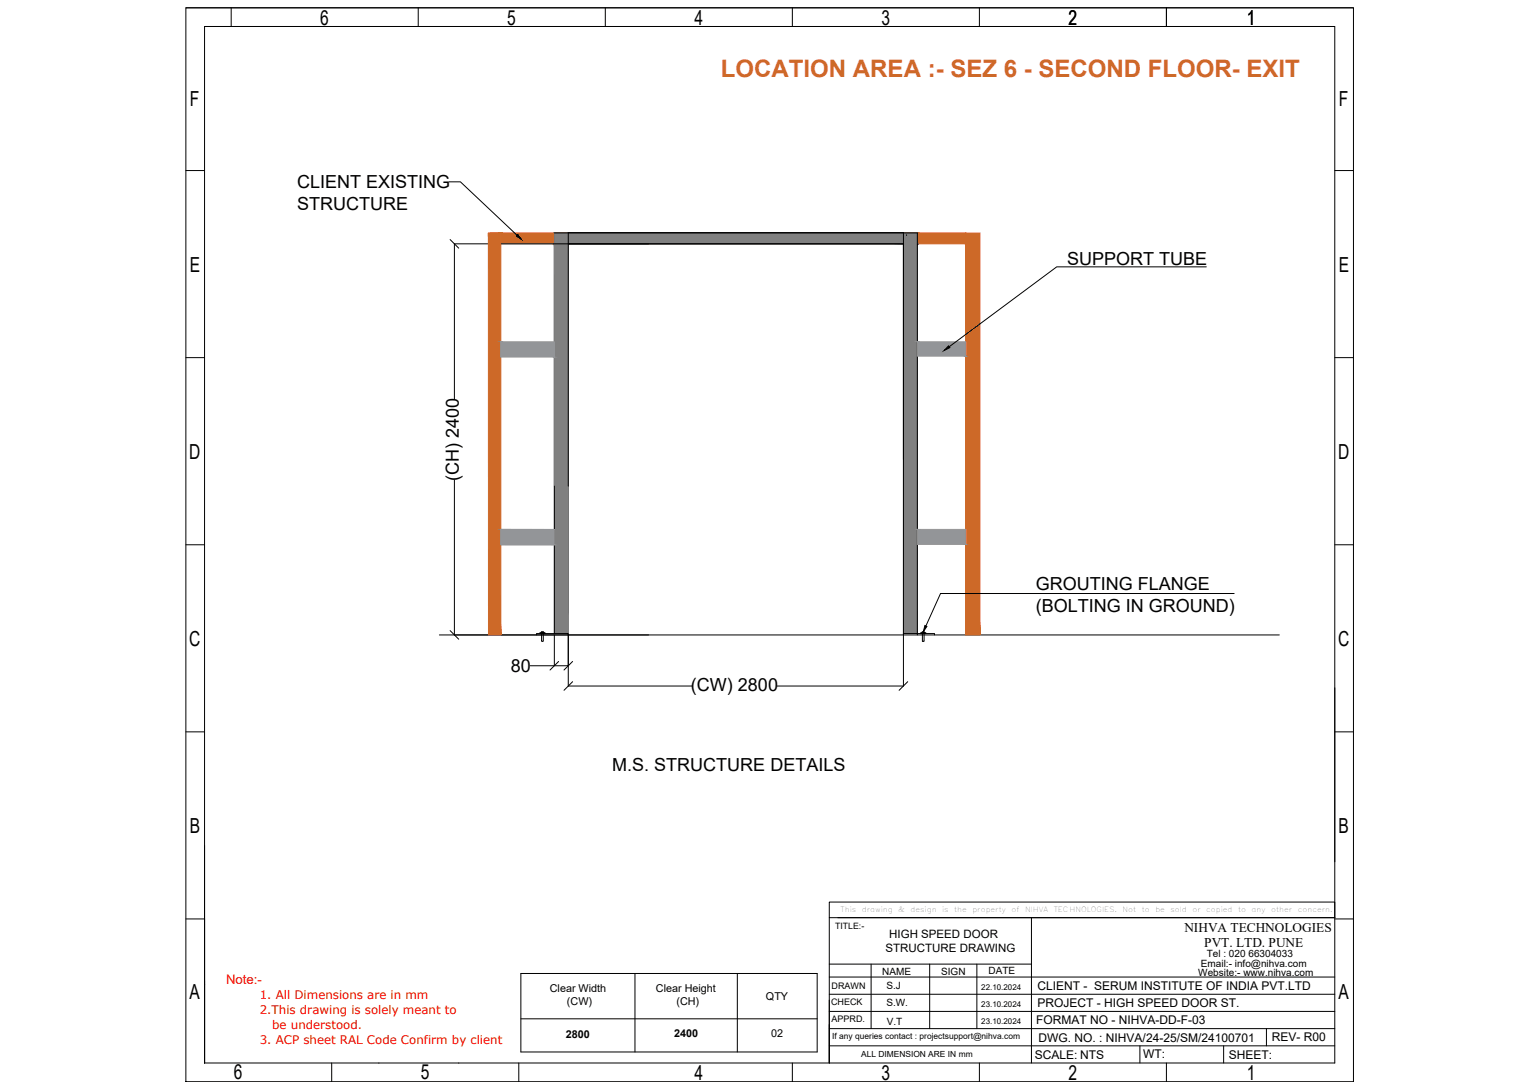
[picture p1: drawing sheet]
<svg xmlns="http://www.w3.org/2000/svg" width="1189mm" height="841mm" viewBox="0 0 1189 841" stroke-linecap="round" stroke-linejoin="round" font-family="sans-serif">
<!-- layer: 0 -->
<g fill="#cd6928" stroke="#cd6928" stroke-width=".77">
<path d="M385 180h2z"/>
<path d="M709 180l37 8v-8zM709 180l37 8h-37z"/>
<path d="M428 180l281 8v-8zM428 180l281 8h-281z"/>
<path d="M387 180l41 8v-8zM387 180l41 8h-41z"/>
<path d="M385 180h2zM377 180h10z"/>
<path d="M746 180l11 310v-310zM746 180l11 310h-11z"/>
<path d="M377 180l10 310v-310zM377 180l10 310h-10z"/>
</g>
<g fill="none" stroke="#000" stroke-width=".77">
<path d="M144 6h902v829h-902zM144 6h902M179 6v14M323 6v14M468 6v14M612 6v14M757 6v14M901 6v14M158 20h873v801h-873zM158 20h873M144 132h14M1031 132h15"/>
<path d="M347 140h9l43 42M348 185l6 7M698 188h-347v120M700 181v1M709 188v1M932 206h-116l-83 62M144 276h14M1031 276h15M351 371v119M144 421h14M1031 421h15M953 458h-226l-12 25"/>
<path d="M339 490h649M348 487l6 7M418 488h2l-1 1h1v6h-2v-6h1zM418 489h-1h4h-1M419 489h20v25h-11v-24M420 489h-5v1M428 489v-309h281v310M698 490v-1h24v1M712 488h2l-1 1h1v6h-1v-6zM712 489h-1h4h-1M410 514h18M432 511l-7 6"/>
<path d="M442 511l-6 6M442 526l-6 7M535 530h-96v-350h259v350h-98M701 526l-6 7M1031 531v135M144 565h14M1031 565h15M158 653v168M641 697h390v12h-390zM144 710h14M641 709v112M647 709h384"/>
<path d="M797 709v112M1031 710h15M402 752h229v60h-229zM491 752v60M570 752v60M641 755h390M641 745h156M673 745v49M718 745v49M755 745v49M158 760h.1M641 768h390"/>
<path d="M402 787h229M641 794h390M641 781h390M978 794v14M641 808h390M881 808v13M945 808v13M256 821v14M293 821h.1M354 821h.1M401 821v14M612 821v14"/>
<path d="M757 821v14M901 821v14"/>
</g>
<g fill="#808080" stroke="#808080" stroke-width=".77">
<path d="M439 180h259zM439 180h259z"/>
<path d="M439 180l259 8v-8zM439 180l259 8h-259z"/>
<path d="M428 180l11 8v-8zM428 180l11 8h-11z"/>
<path d="M698 180l11 309v-309zM698 180l11 309h-11z"/>
<path d="M428 188l11 301v-301zM428 188l11 301h-11z"/>
</g>
<path d="M400 181l3 4-4-3zM733 267l1 1-5 3zM714 483l2 1-3 4z" fill="#000" stroke="#000" stroke-width=".77"/>
<g fill="#939598" stroke="#939598" stroke-width=".77">
<path d="M387 409h41v12z"/>
<path d="M709 264l37 11v-11zM709 264l37 11h-37z"/>
<path d="M387 264l41 12v-12zM387 264l41 12h-41z"/>
<path d="M387 409h41zM387 409h41z"/>
<path d="M709 409l37 11v-11zM709 409l37 11h-37z"/>
<path d="M387 409v12h41zM387 421h41z"/>
</g>
<text font-size="18.5" fill="#cd6928" x="557" y="60">LOCATION AREA :- SEZ 6 - SECOND FLOOR- EXIT</text>
<g font-size="16">
<text x="247" y="19">6</text>
<text x="392" y="19">5</text>
<text x="537" y="19">4</text>
<text x="681" y="19">3</text>
<text x="825" y="19">2</text>
<text x="963" y="19">1</text>
<text x="147" y="82">F</text>
<text x="1034" y="82">F</text>
<text x="147" y="210">E</text>
<text x="1034" y="210">E</text>
<text x="146" y="354">D</text>
<text x="1034" y="354">D</text>
<text x="146" y="499">C</text>
<text x="1034" y="499">C</text>
<text x="147" y="643">B</text>
<text x="1034" y="643">B</text>
<text x="146" y="771">A</text>
<text x="1034" y="771">A</text>
<text x="181" y="834">6</text>
<text x="325" y="834">5</text>
<text x="537" y="834">4</text>
<text x="681" y="834">3</text>
<text x="825" y="834">2</text>
<text x="963" y="834">1</text>
</g>
<g font-size="13.9">
<text x="230" y="145">CLIENT EXISTING</text>
<text x="230" y="162">STRUCTURE</text>
<text x="824" y="204">SUPPORT TUBE</text>
<text x="355" y="372" transform="rotate(-90 355 372)">(CH) 2400</text>
<text x="800" y="456">GROUTING FLANGE</text>
<text x="800" y="472">(BOLTING IN GROUND)</text>
<text x="395" y="519">80</text>
<text x="534" y="533">(CW) 2800</text>
<text x="473" y="595">M.S. STRUCTURE DETAILS</text>
</g>
<g font-size="10.3">
<text x="915" y="720">NIHVA TECHNOLOGIES</text>
<text x="930" y="731">PVT. LTD. PUNE</text>
</g>
<text font-size="10.2" fill="#f00" x="175" y="760">Note:-</text>
<g font-size="9.3">
<text x="801" y="765">CLIENT - SERUM INSTITUTE OF INDIA PVT.LTD</text>
<text x="801" y="778">PROJECT - HIGH SPEED DOOR ST.</text>
<text x="800" y="791">FORMAT NO - NIHVA-DD-F-03</text>
<text x="802" y="805">DWG. NO. : NIHVA/24-25/SM/24100701</text>
<text x="983" y="804">REV- R00</text>
<text x="799" y="818">SCALE: NTS</text>
<text x="883" y="817">WT:</text>
<text x="949" y="818">SHEET:</text>
</g>
<g font-size="9.1" fill="#f00">
<text x="201" y="772">1. All Dimensions are in mm</text>
<text x="201" y="783">2.This drawing is solely meant to</text>
<text x="210" y="795">be understood.</text>
<text x="201" y="806">3. ACP sheet RAL Code Confirm by client</text>
</g>
<g font-size="8.9">
<text x="687" y="724">HIGH SPEED DOOR</text>
<text x="684" y="735">STRUCTURE DRAWING</text>
</g>
<g font-size="8.3">
<text x="425" y="766">Clear Width</text>
<text x="507" y="766">Clear Height</text>
<text x="592" y="772">QTY</text>
<text x="438" y="777">(CW)</text>
<text x="523" y="777">(CH)</text>
<text x="437" y="802">2800</text>
<text x="521" y="801">2400</text>
<text x="596" y="801">02</text>
</g>
<g font-size="7.7">
<text x="932" y="739">Tel : 020 66304033</text>
<text x="928" y="747">Email:- info@nihva.com</text>
<text x="682" y="753">NAME</text>
<text x="727" y="753">SIGN</text>
<text x="764" y="753">DATE</text>
<text x="926" y="754">Website:- www.nihva.com</text>
<text x="685" y="764">S.J</text>
<text x="685" y="777">S.W.</text>
<text x="685" y="791">V.T</text>
</g>
<g font-size="7">
<text x="642" y="764">DRAWN</text>
<text x="642" y="776">CHECK</text>
<text x="642" y="789">APPRD.</text>
</g>
<text font-size="6.8" x="645" y="717">TITLE:-</text>
<g font-size="6.5">
<text x="643" y="802">If any queries contact : projectsupport@nihva.com</text>
<text x="665" y="817">ALL DIMENSION ARE IN mm</text>
</g>
<g font-size="6.2">
<text x="758" y="764">22.10.2024</text>
<text x="758" y="778">23.10.2024</text>
<text x="758" y="791">23.10.2024</text>
</g>
<g font-size="5.6">
<text x="649" y="704">This</text>
<text x="666" y="704">drawing</text>
<text x="694" y="704">&amp;</text>
<text x="703" y="704">design</text>
<text x="737" y="704">the</text>
<text x="751" y="704">property</text>
<text x="781" y="704">of</text>
<text x="792" y="704">NIHVA</text>
<text x="814" y="704">TECHNOLOGIES.</text>
<text x="867" y="704">Not</text>
<text x="882" y="704">to</text>
<text x="893" y="704">be</text>
<text x="904" y="704">sold</text>
<text x="921" y="704">or</text>
<text x="932" y="704">copied</text>
<text x="956" y="704">to</text>
<text x="967" y="704">any</text>
<text x="982" y="704">other</text>
<text x="1003" y="704">concern.</text>
</g>
</svg>
